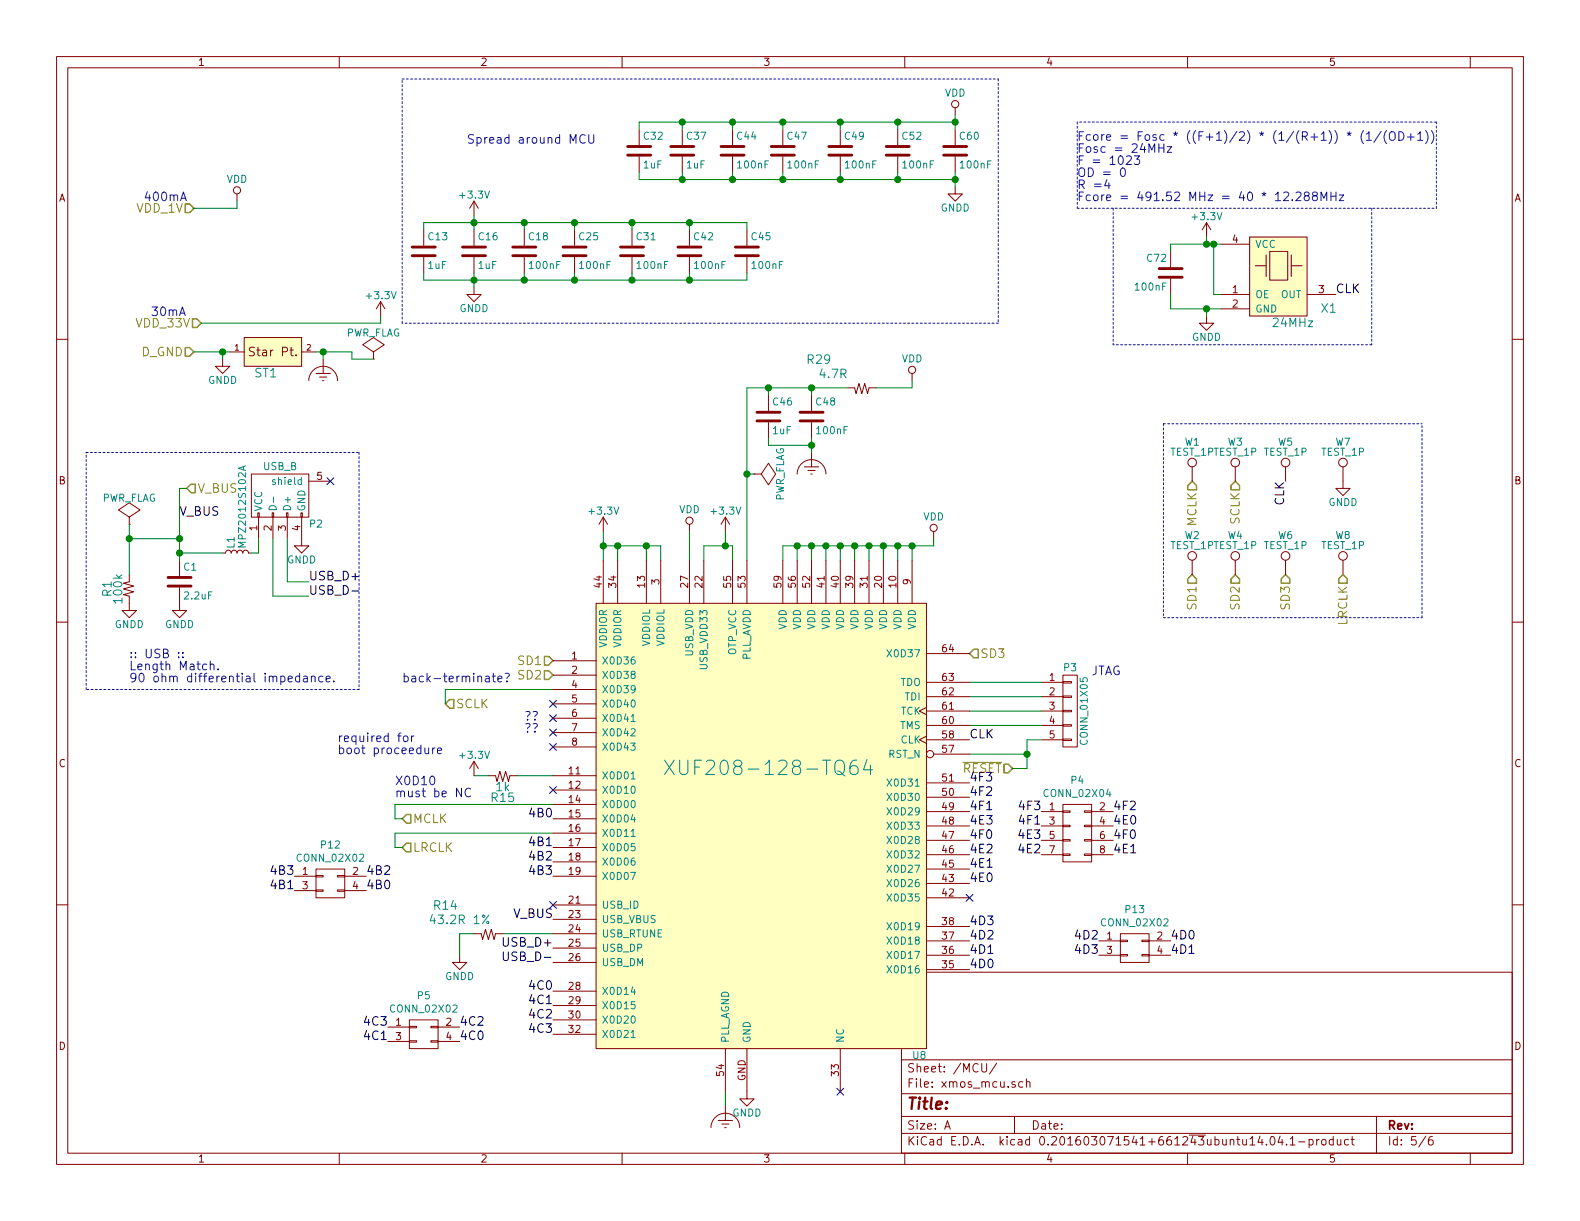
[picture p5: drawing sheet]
EESchema Schematic File Version 2
LIBS:power
LIBS:device
LIBS:transistors
LIBS:conn
LIBS:linear
LIBS:regul
LIBS:74xx
LIBS:cmos4000
LIBS:adc-dac
LIBS:memory
LIBS:xilinx
LIBS:microcontrollers
LIBS:dsp
LIBS:microchip
LIBS:analog_switches
LIBS:motorola
LIBS:texas
LIBS:intel
LIBS:audio
LIBS:interface
LIBS:digital-audio
LIBS:philips
LIBS:display
LIBS:cypress
LIBS:siliconi
LIBS:opto
LIBS:atmel
LIBS:contrib
LIBS:valves
LIBS:alex
LIBS:CS5366
LIBS:adc-cache
EELAYER 25 0
EELAYER END
$Descr A 11000 8500
encoding utf-8
Sheet 5 6
Title ""
Date ""
Rev ""
Comp ""
Comment1 ""
Comment2 ""
Comment3 ""
Comment4 ""
$EndDescr
NoConn ~ 5850 7600
$Comp
L R_American_small R15
U 1 1
P 3500 5400
F 0 "R15" H 3500 5550 60  0000 C CNN
F 1 "1k" H 3500 5475 60  0000 C CNN
F 2 "Resistors_SMD:R_0603" H 3500 5600 60  0001 C CNN
F 3 "" H 3500 5600 60  0000 C CNN
F 4 "ERJ-3GEYJ102V" H 3500 5400 60  0001 C CNN "Pt. Num"
F 5 "Value" H 3500 5400 60  0001 C CNN "manufacturer"
	1    3500 5400
	-1   0    0    1   
$EndComp
NoConn ~ 3850 5500
$Comp
L R_American_small R14
U 1 1
P 3400 6500
F 0 "R14" H 3700 6300 60  0000 C CNN
F 1 "43.2R 1%" H 3600 6400 60  0000 C CNN
F 2 "Resistors_SMD:R_0603" H 3400 6700 60  0001 C CNN
F 3 "" H 3400 6700 60  0000 C CNN
F 4 "ERJ-3EKF43R2V" H 3400 6500 60  0001 C CNN "Pt. Num"
F 5 "Value" H 3400 6500 60  0001 C CNN "manufacturer"
	1    3400 6500
	-1   0    0    1   
$EndComp
$Comp
L GNDD #PWR30
U 1 1
P 3200 6650
F 0 "#PWR30" H 3200 6400 50  0001 C CNN
F 1 "GNDD" H 3200 6500 50  0000 C CNN
F 2 "" H 3200 6650 50  0000 C CNN
F 3 "" H 3200 6650 50  0000 C CNN
	1    3200 6650
	1    0    0    -1  
$EndComp
NoConn ~ 3850 6300
$Comp
L USB_B P2
U 1 1
P 2000 3450
F 0 "P2" H 2200 3250 50  0000 C CNN
F 1 "USB_B" H 1950 3650 50  0000 C CNN
F 2 "Connect:USB_B" V 1950 3350 50  0001 C CNN
F 3 "" V 1950 3350 50  0000 C CNN
	1    2000 3450
	1    0    0    -1  
$EndComp
$Comp
L GNDD #PWR8
U 1 1
P 2100 3750
F 0 "#PWR8" H 2100 3500 50  0001 C CNN
F 1 "GNDD" H 2100 3600 50  0000 C CNN
F 2 "" H 2100 3750 50  0000 C CNN
F 3 "" H 2100 3750 50  0000 C CNN
	1    2100 3750
	1    0    0    -1  
$EndComp
Text Label 2150 4050 0    60   ~ 0
USB_D+
Text Label 2150 4150 0    60   ~ 0
USB_D-
Text Label 3850 6600 2    60   ~ 0
USB_D+
Text Label 3850 6700 2    60   ~ 0
USB_D-
$Comp
L C C1
U 1 1
P 1250 4050
F 0 "C1" H 1275 4150 50  0000 L CNN
F 1 "2.2uF" H 1275 3950 50  0000 L CNN
F 2 "Capacitors_SMD:C_0603" H 1288 3900 50  0001 C CNN
F 3 "" H 1250 4050 50  0000 C CNN
F 4 "LMK107BJ225KA-T" H 1250 4050 60  0001 C CNN "Pt. Num"
F 5 "Value" H 1250 4050 60  0001 C CNN "manufacturer"
	1    1250 4050
	1    0    0    -1  
$EndComp
$Comp
L GNDD #PWR3
U 1 1
P 1250 4200
F 0 "#PWR3" H 1250 3950 50  0001 C CNN
F 1 "GNDD" H 1250 4050 50  0000 C CNN
F 2 "" H 1250 4200 50  0000 C CNN
F 3 "" H 1250 4200 50  0000 C CNN
	1    1250 4200
	1    0    0    -1  
$EndComp
$Comp
L R_American_small R1
U 1 1
P 900 4100
F 0 "R1" H 900 4250 60  0000 C CNN
F 1 "100k" H 900 4175 60  0000 C CNN
F 2 "Resistors_SMD:R_0603" H 900 4300 60  0001 C CNN
F 3 "" H 900 4300 60  0000 C CNN
F 4 "RR0816P-104-D" H 900 4100 60  0001 C CNN "Pt. Num"
F 5 "Value" H 900 4100 60  0001 C CNN "manufacturer"
	1    900  4100
	0    -1   -1   0   
$EndComp
$Comp
L GNDD #PWR1
U 1 1
P 900 4200
F 0 "#PWR1" H 900 3950 50  0001 C CNN
F 1 "GNDD" H 900 4050 50  0000 C CNN
F 2 "" H 900 4200 50  0000 C CNN
F 3 "" H 900 4200 50  0000 C CNN
	1    900  4200
	1    0    0    -1  
$EndComp
$Comp
L VDD #PWR67
U 1 1
P 6650 800
F 0 "#PWR67" H 6650 650 50  0001 C CNN
F 1 "VDD" H 6650 950 50  0000 C CNN
F 2 "" H 6650 800 50  0000 C CNN
F 3 "" H 6650 800 50  0000 C CNN
	1    6650 800 
	1    0    0    -1  
$EndComp
$Comp
L R_American_small R29
U 1 1
P 6000 2700
F 0 "R29" H 6300 2500 60  0000 C CNN
F 1 "4.7R" H 6200 2600 60  0000 C CNN
F 2 "Resistors_SMD:R_0603" H 6000 2900 60  0001 C CNN
F 3 "" H 6000 2900 60  0000 C CNN
F 4 "RK73B1JTTDD4R7J" H 5900 2800 60  0001 C CNN "Pt. Num"
F 5 "Value" H 6000 2700 60  0001 C CNN "manufacturer"
	1    6000 2700
	-1   0    0    1   
$EndComp
$Comp
L C C46
U 1 1
P 5350 2900
F 0 "C46" H 5375 3000 50  0000 L CNN
F 1 "1uF" H 5375 2800 50  0000 L CNN
F 2 "Capacitors_SMD:C_0603" H 5388 2750 50  0001 C CNN
F 3 "" H 5350 2900 50  0000 C CNN
F 4 "CC0603KRX7R7BB105" H 5350 2900 60  0001 C CNN "Pt. Num"
F 5 "Value" H 5350 2900 60  0001 C CNN "manufacturer"
	1    5350 2900
	1    0    0    -1  
$EndComp
$Comp
L C C48
U 1 1
P 5650 2900
F 0 "C48" H 5675 3000 50  0000 L CNN
F 1 "100nF" H 5675 2800 50  0000 L CNN
F 2 "Capacitors_SMD:C_0603" H 5688 2750 50  0001 C CNN
F 3 "" H 5650 2900 50  0000 C CNN
F 4 "C0603C104K3RACTU" H 5650 2900 60  0001 C CNN "Pt. Num"
F 5 "Value" H 5650 2900 60  0001 C CNN "manufacturer"
	1    5650 2900
	1    0    0    -1  
$EndComp
$Comp
L Earth_Clean #PWR56
U 1 1
P 5650 3150
F 0 "#PWR56" H 5900 3150 50  0001 C CNN
F 1 "Earth_Clean" H 5950 3000 50  0001 C CNN
F 2 "" H 5650 3100 50  0000 C CNN
F 3 "" H 5650 3100 50  0000 C CNN
	1    5650 3150
	1    0    0    -1  
$EndComp
Text Notes 900  4750 0    60   ~ 0
:: USB ::\nLength Match. \n90 ohm differential impedance.
$Comp
L Earth_Clean #PWR54
U 1 1
P 5050 7700
F 0 "#PWR54" H 5300 7700 50  0001 C CNN
F 1 "Earth_Clean" H 5350 7550 50  0001 C CNN
F 2 "" H 5050 7650 50  0000 C CNN
F 3 "" H 5050 7650 50  0000 C CNN
	1    5050 7700
	1    0    0    -1  
$EndComp
$Comp
L GNDD #PWR82
U 1 1
P 9350 3350
F 0 "#PWR82" H 9350 3100 50  0001 C CNN
F 1 "GNDD" H 9350 3200 50  0000 C CNN
F 2 "" H 9350 3350 50  0000 C CNN
F 3 "" H 9350 3350 50  0000 C CNN
	1    9350 3350
	1    0    0    -1  
$EndComp
Text HLabel 1350 1450 0    60   Input ~ 0
VDD_1V
Text HLabel 1400 2250 0    60   Input ~ 0
VDD_33V
Text HLabel 1350 2450 0    60   Input ~ 0
D_GND
$Comp
L GNDD #PWR6
U 1 1
P 1550 2500
F 0 "#PWR6" H 1550 2250 50  0001 C CNN
F 1 "GNDD" H 1550 2350 50  0000 C CNN
F 2 "" H 1550 2500 50  0000 C CNN
F 3 "" H 1550 2500 50  0000 C CNN
	1    1550 2500
	1    0    0    -1  
$EndComp
$Comp
L VDD #PWR7
U 1 1
P 1650 1400
F 0 "#PWR7" H 1650 1250 50  0001 C CNN
F 1 "VDD" H 1650 1550 50  0000 C CNN
F 2 "" H 1650 1400 50  0000 C CNN
F 3 "" H 1650 1400 50  0000 C CNN
	1    1650 1400
	1    0    0    -1  
$EndComp
$Comp
L VDD #PWR59
U 1 1
P 6350 2650
F 0 "#PWR59" H 6350 2500 50  0001 C CNN
F 1 "VDD" H 6350 2800 50  0000 C CNN
F 2 "" H 6350 2650 50  0000 C CNN
F 3 "" H 6350 2650 50  0000 C CNN
	1    6350 2650
	1    0    0    -1  
$EndComp
Text HLabel 1300 3400 2    60   Input ~ 0
V_BUS
Text Notes 1000 1400 0    60   ~ 0
400mA
Text Notes 1050 2200 0    60   ~ 0
30mA
$Comp
L +3.3V #PWR23
U 1 1
P 2650 2200
F 0 "#PWR23" H 2650 2050 50  0001 C CNN
F 1 "+3.3V" H 2650 2340 50  0000 C CNN
F 2 "" H 2650 2200 50  0000 C CNN
F 3 "" H 2650 2200 50  0000 C CNN
	1    2650 2200
	1    0    0    -1  
$EndComp
$Comp
L Earth_Clean #PWR12
U 1 1
P 2250 2500
F 0 "#PWR12" H 2500 2500 50  0001 C CNN
F 1 "Earth_Clean" H 2550 2350 50  0001 C CNN
F 2 "" H 2250 2450 50  0000 C CNN
F 3 "" H 2250 2450 50  0000 C CNN
	1    2250 2500
	1    0    0    -1  
$EndComp
$Comp
L L_Small L1
U 1 1
P 1650 3850
F 0 "L1" H 1680 3890 50  0000 L CNN
F 1 "MPZ2012S102A" H 1680 3810 50  0000 L CNN
F 2 "Resistors_SMD:R_0805" H 1650 3850 50  0001 C CNN
F 3 "http://www.mouser.com/ds/2/400/e9413_mpz-255445.pdf" H 1650 3850 50  0001 C CNN
F 4 "MPZ2012S102A" H 1650 3850 60  0001 C CNN "Pt. Num"
F 5 "Value" H 1650 3850 60  0001 C CNN "manufacturer"
	1    1650 3850
	0    -1   -1   0   
$EndComp
$Comp
L SPXO X1
U 1 1
P 8900 1850
F 0 "X1" H 9250 1550 60  0000 C CNN
F 1 "24MHz" H 9000 1450 60  0000 C CNN
F 2 "alex:SG5032_crystal_oscillator" H 8890 1850 60  0001 C CNN
F 3 "http://www.mouser.com/ds/2/137/034_SG5032_7050CxN_E146-520820.pdf" H 8890 1850 60  0001 C CNN
F 4 "SG5032CAN 24.000000M-TJGA3" H 8900 1850 60  0001 C CNN "Pt. Num"
F 5 "Value" H 8900 1850 60  0001 C CNN "manufacturer"
	1    8900 1850
	1    0    0    -1  
$EndComp
$Comp
L +3.3V #PWR76
U 1 1
P 8400 1650
F 0 "#PWR76" H 8400 1500 50  0001 C CNN
F 1 "+3.3V" H 8400 1790 50  0000 C CNN
F 2 "" H 8400 1650 50  0000 C CNN
F 3 "" H 8400 1650 50  0000 C CNN
	1    8400 1650
	-1   0    0    -1  
$EndComp
$Comp
L C C72
U 1 1
P 8150 1900
F 0 "C72" H 8175 2000 50  0000 L CNN
F 1 "100nF" H 8175 1800 50  0000 L CNN
F 2 "Capacitors_SMD:C_0603" H 8188 1750 50  0001 C CNN
F 3 "" H 8150 1900 50  0000 C CNN
F 4 "C0603C104K3RACTU" H 8150 1900 60  0001 C CNN "Pt. Num"
F 5 "Value" H 8150 1900 60  0001 C CNN "manufacturer"
	1    8150 1900
	-1   0    0    -1  
$EndComp
$Comp
L GNDD #PWR77
U 1 1
P 8400 2200
F 0 "#PWR77" H 8400 1950 50  0001 C CNN
F 1 "GNDD" H 8400 2050 50  0000 C CNN
F 2 "" H 8400 2200 50  0000 C CNN
F 3 "" H 8400 2200 50  0000 C CNN
	1    8400 2200
	-1   0    0    -1  
$EndComp
Text HLabel 7050 5350 0    60   Input ~ 0
~RESET
Text Notes 7500 1400 0    60   ~ 0
Fcore = Fosc * ((F+1)/2) * (1/(R+1)) * (1/(OD+1))\nFosc = 24MHz \nF = 1023\nOD = 0\nR =4 \nFcore = 491.52 MHz = 40 * 12.288MHz\n
$Comp
L CONN_01X05 P3
U 1 1
P 7450 4950
F 0 "P3" H 7450 5250 50  0000 C CNN
F 1 "CONN_01X05" V 7550 4950 50  0000 C CNN
F 2 "Pin_Headers:Pin_Header_Straight_1x05" H 7450 4950 50  0001 C CNN
F 3 "" H 7450 4950 50  0000 C CNN
	1    7450 4950
	1    0    0    -1  
$EndComp
Text Label 9300 2050 0    60   ~ 0
CLK
Text Label 6750 5150 0    60   ~ 0
CLK
Text Label 3850 6400 2    60   ~ 0
V_BUS
Text Label 1250 3600 0    60   ~ 0
V_BUS
Text HLabel 3850 4600 0    60   Input ~ 0
SD1
Text HLabel 3850 4700 0    60   Input ~ 0
SD2
Text HLabel 6750 4550 2    60   Input ~ 0
SD3
Text HLabel 3100 4900 2    60   Input ~ 0
SCLK
Text HLabel 2800 5900 2    60   Input ~ 0
LRCLK
Text HLabel 2800 5700 2    60   Input ~ 0
MCLK
Text Notes 2800 4750 0    60   ~ 0
back-terminate?
Text Label 8950 3350 3    60   ~ 0
CLK
$Comp
L star_pt ST1
U 1 1
P 1850 2450
F 0 "ST1" H 1850 2300 60  0000 C CNN
F 1 "star_pt" H 1950 2200 60  0001 C CNN
F 2 "alex:star_connect_2" H 1850 2450 60  0001 C CNN
F 3 "" H 1850 2450 60  0000 C CNN
	1    1850 2450
	1    0    0    -1  
$EndComp
$Comp
L GNDD #PWR55
U 1 1
P 5200 7600
F 0 "#PWR55" H 5200 7350 50  0001 C CNN
F 1 "GNDD" H 5200 7450 50  0000 C CNN
F 2 "" H 5200 7600 50  0000 C CNN
F 3 "" H 5200 7600 50  0000 C CNN
	1    5200 7600
	1    0    0    -1  
$EndComp
Text HLabel 8300 4000 3    60   Input ~ 0
SD1
Text HLabel 8600 4000 3    60   Input ~ 0
SD2
Text HLabel 8950 4000 3    60   Input ~ 0
SD3
Text HLabel 8300 3350 3    60   Input ~ 0
MCLK
Text HLabel 8600 3350 3    60   Input ~ 0
SCLK
$Comp
L TEST_1P W3
U 1 1
P 8600 3350
F 0 "W3" H 8600 3620 50  0000 C CNN
F 1 "TEST_1P" H 8600 3550 50  0000 C CNN
F 2 "alex:test_point_harwin_S2761-46R" H 8800 3350 50  0001 C CNN
F 3 "http://www.mouser.com/ds/2/181/60page187-706839.pdf" H 8800 3350 50  0001 C CNN
F 4 "S2761-46R" H 8600 3350 60  0001 C CNN "Pt. Num"
F 5 "Value" H 8600 3350 60  0001 C CNN "manufacturer"
	1    8600 3350
	1    0    0    -1  
$EndComp
$Comp
L PWR_FLAG #FLG1
U 1 1
P 900 3650
F 0 "#FLG1" H 900 3745 50  0001 C CNN
F 1 "PWR_FLAG" H 900 3830 50  0000 C CNN
F 2 "" H 900 3650 50  0000 C CNN
F 3 "" H 900 3650 50  0000 C CNN
	1    900  3650
	1    0    0    -1  
$EndComp
$Comp
L PWR_FLAG #FLG6
U 1 1
P 5250 3300
F 0 "#FLG6" H 5250 3395 50  0001 C CNN
F 1 "PWR_FLAG" H 5250 3480 50  0000 C CNN
F 2 "" H 5250 3300 50  0000 C CNN
F 3 "" H 5250 3300 50  0000 C CNN
	1    5250 3300
	0    1    1    0   
$EndComp
$Comp
L PWR_FLAG #FLG3
U 1 1
P 2600 2500
F 0 "#FLG3" H 2600 2595 50  0001 C CNN
F 1 "PWR_FLAG" H 2600 2680 50  0000 C CNN
F 2 "" H 2600 2500 50  0000 C CNN
F 3 "" H 2600 2500 50  0000 C CNN
	1    2600 2500
	1    0    0    -1  
$EndComp
$Comp
L TEST_1P W1
U 1 1
P 8300 3350
F 0 "W1" H 8300 3620 50  0000 C CNN
F 1 "TEST_1P" H 8300 3550 50  0000 C CNN
F 2 "alex:test_point_harwin_S2761-46R" H 8500 3350 50  0001 C CNN
F 3 "http://www.mouser.com/ds/2/181/60page187-706839.pdf" H 8500 3350 50  0001 C CNN
F 4 "S2761-46R" H 8300 3350 60  0001 C CNN "Pt. Num"
F 5 "Value" H 8300 3350 60  0001 C CNN "manufacturer"
	1    8300 3350
	1    0    0    -1  
$EndComp
$Comp
L TEST_1P W5
U 1 1
P 8950 3350
F 0 "W5" H 8950 3620 50  0000 C CNN
F 1 "TEST_1P" H 8950 3550 50  0000 C CNN
F 2 "alex:test_point_harwin_S2761-46R" H 9150 3350 50  0001 C CNN
F 3 "http://www.mouser.com/ds/2/181/60page187-706839.pdf" H 9150 3350 50  0001 C CNN
F 4 "S2761-46R" H 8950 3350 60  0001 C CNN "Pt. Num"
F 5 "Value" H 8950 3350 60  0001 C CNN "manufacturer"
	1    8950 3350
	1    0    0    -1  
$EndComp
$Comp
L TEST_1P W7
U 1 1
P 9350 3350
F 0 "W7" H 9350 3620 50  0000 C CNN
F 1 "TEST_1P" H 9350 3550 50  0000 C CNN
F 2 "alex:test_point_harwin_S2761-46R" H 9550 3350 50  0001 C CNN
F 3 "http://www.mouser.com/ds/2/181/60page187-706839.pdf" H 9550 3350 50  0001 C CNN
F 4 "S2761-46R" H 9350 3350 60  0001 C CNN "Pt. Num"
F 5 "Value" H 9350 3350 60  0001 C CNN "manufacturer"
	1    9350 3350
	1    0    0    -1  
$EndComp
$Comp
L TEST_1P W6
U 1 1
P 8950 4000
F 0 "W6" H 8950 4270 50  0000 C CNN
F 1 "TEST_1P" H 8950 4200 50  0000 C CNN
F 2 "alex:test_point_harwin_S2761-46R" H 9150 4000 50  0001 C CNN
F 3 "http://www.mouser.com/ds/2/181/60page187-706839.pdf" H 9150 4000 50  0001 C CNN
F 4 "S2761-46R" H 8950 4000 60  0001 C CNN "Pt. Num"
F 5 "Value" H 8950 4000 60  0001 C CNN "manufacturer"
	1    8950 4000
	1    0    0    -1  
$EndComp
$Comp
L TEST_1P W4
U 1 1
P 8600 4000
F 0 "W4" H 8600 4270 50  0000 C CNN
F 1 "TEST_1P" H 8600 4200 50  0000 C CNN
F 2 "alex:test_point_harwin_S2761-46R" H 8800 4000 50  0001 C CNN
F 3 "http://www.mouser.com/ds/2/181/60page187-706839.pdf" H 8800 4000 50  0001 C CNN
F 4 "S2761-46R" H 8600 4000 60  0001 C CNN "Pt. Num"
F 5 "Value" H 8600 4000 60  0001 C CNN "manufacturer"
	1    8600 4000
	1    0    0    -1  
$EndComp
$Comp
L TEST_1P W2
U 1 1
P 8300 4000
F 0 "W2" H 8300 4270 50  0000 C CNN
F 1 "TEST_1P" H 8300 4200 50  0000 C CNN
F 2 "alex:test_point_harwin_S2761-46R" H 8500 4000 50  0001 C CNN
F 3 "http://www.mouser.com/ds/2/181/60page187-706839.pdf" H 8500 4000 50  0001 C CNN
F 4 "S2761-46R" H 8300 4000 60  0001 C CNN "Pt. Num"
F 5 "Value" H 8300 4000 60  0001 C CNN "manufacturer"
	1    8300 4000
	1    0    0    -1  
$EndComp
$Comp
L TEST_1P W8
U 1 1
P 9350 4000
F 0 "W8" H 9350 4270 50  0000 C CNN
F 1 "TEST_1P" H 9350 4200 50  0000 C CNN
F 2 "alex:test_point_harwin_S2761-46R" H 9550 4000 50  0001 C CNN
F 3 "http://www.mouser.com/ds/2/181/60page187-706839.pdf" H 9550 4000 50  0001 C CNN
F 4 "S2761-46R" H 9350 4000 60  0001 C CNN "Pt. Num"
F 5 "Value" H 9350 4000 60  0001 C CNN "manufacturer"
	1    9350 4000
	1    0    0    -1  
$EndComp
Wire Wire Line
	3850 5400 3600 5400
Wire Wire Line
	3400 5400 3300 5400
Wire Wire Line
	3500 6500 3850 6500
Wire Wire Line
	3300 6500 3200 6500
Wire Wire Line
	3200 6500 3200 6650
Wire Wire Line
	1250 3850 1550 3850
Wire Wire Line
	1800 3850 1800 3750
Wire Wire Line
	2000 3750 2000 4050
Wire Wire Line
	2000 4050 2150 4050
Wire Wire Line
	2150 4150 1900 4150
Wire Wire Line
	1900 4150 1900 3750
Connection ~ 1250 3850
Wire Wire Line
	1250 3750 900  3750
Wire Wire Line
	900  3650 900  4000
Connection ~ 1250 3750
Wire Wire Line
	5350 3050 5350 3100
Wire Wire Line
	5350 3100 5650 3100
Wire Wire Line
	5650 3050 5650 3150
Connection ~ 5650 3100
Wire Wire Line
	5650 2750 5650 2700
Wire Wire Line
	5200 2700 5900 2700
Wire Wire Line
	5200 2700 5200 3900
Wire Wire Line
	5350 2750 5350 2700
Connection ~ 5350 2700
Connection ~ 5650 2700
Wire Wire Line
	5050 7600 5050 7700
Wire Wire Line
	1550 2450 1550 2500
Wire Wire Line
	6100 2700 6350 2700
Wire Wire Line
	6350 2700 6350 2650
Wire Wire Line
	2650 2250 2650 2200
Connection ~ 1550 2450
Wire Wire Line
	1750 3850 1800 3850
Wire Wire Line
	8500 1700 8150 1700
Wire Wire Line
	8400 1700 8400 1650
Wire Wire Line
	8150 1700 8150 1750
Connection ~ 8400 1700
Wire Wire Line
	8500 2150 8150 2150
Wire Wire Line
	8150 2150 8150 2050
Wire Wire Line
	8500 2050 8450 2050
Wire Wire Line
	8450 2050 8450 1700
Connection ~ 8450 1700
Wire Wire Line
	8400 2200 8400 2150
Connection ~ 8400 2150
Wire Wire Line
	6750 5250 7150 5250
Wire Wire Line
	7150 5150 7150 5350
Wire Wire Line
	7150 5350 7050 5350
Wire Wire Line
	1650 1450 1650 1400
Wire Notes Line
	7500 850  7500 1450
Wire Notes Line
	7500 1450 10000 1450
Wire Notes Line
	10000 1450 10000 850 
Wire Notes Line
	10000 850  7500 850 
Wire Wire Line
	6750 4750 7250 4750
Wire Wire Line
	6750 4850 7250 4850
Wire Wire Line
	6750 4950 7250 4950
Wire Wire Line
	6750 5050 7250 5050
Wire Wire Line
	7250 5150 7150 5150
Connection ~ 7150 5250
Wire Notes Line
	7750 1450 7750 2400
Wire Notes Line
	9550 1450 9550 2400
Wire Wire Line
	1250 3900 1250 3400
Wire Wire Line
	1250 3400 1300 3400
Wire Notes Line
	9550 2400 7750 2400
Wire Notes Line
	2500 3150 2500 4800
Wire Notes Line
	2500 4800 600  4800
Wire Notes Line
	600  4800 600  3150
Wire Notes Line
	600  3150 2500 3150
Wire Wire Line
	2750 5600 3850 5600
Wire Wire Line
	1350 2450 1600 2450
Wire Wire Line
	2250 2450 2250 2500
Wire Notes Line
	8100 2950 9900 2950
Wire Notes Line
	8100 2950 8100 4300
Wire Notes Line
	8100 4300 9900 4300
Connection ~ 2250 2450
Connection ~ 900  3750
Wire Wire Line
	2450 2500 2450 2450
Wire Wire Line
	2450 2450 2200 2450
Wire Wire Line
	2600 2500 2450 2500
Wire Wire Line
	1400 2250 2650 2250
Wire Wire Line
	5250 3300 5200 3300
Connection ~ 5200 3300
Wire Wire Line
	1350 1450 1650 1450
Wire Notes Line
	9900 4300 9900 2950
Wire Wire Line
	3100 4900 3100 4800
Wire Wire Line
	3100 4800 3850 4800
Wire Wire Line
	2750 5800 3850 5800
Text HLabel 9350 4000 3    60   Input ~ 0
LRCLK
$Comp
L VDD #PWR66
U 1 1
P 6500 3750
F 0 "#PWR66" H 6500 3600 50  0001 C CNN
F 1 "VDD" H 6500 3900 50  0000 C CNN
F 2 "" H 6500 3750 50  0000 C CNN
F 3 "" H 6500 3750 50  0000 C CNN
	1    6500 3750
	1    0    0    -1  
$EndComp
Wire Wire Line
	6500 3750 6500 3800
Wire Wire Line
	6500 3800 5450 3800
Wire Wire Line
	5450 3800 5450 3900
Wire Wire Line
	5550 3900 5550 3800
Connection ~ 5550 3800
Wire Wire Line
	5650 3800 5650 3900
Connection ~ 5650 3800
Wire Wire Line
	5750 3800 5750 3900
Connection ~ 5750 3800
Wire Wire Line
	5850 3800 5850 3900
Connection ~ 5850 3800
Wire Wire Line
	5950 3800 5950 3900
Connection ~ 5950 3800
Wire Wire Line
	6050 3800 6050 3900
Connection ~ 6050 3800
Wire Wire Line
	6150 3800 6150 3900
Connection ~ 6150 3800
Wire Wire Line
	6250 3800 6250 3900
Connection ~ 6250 3800
Wire Wire Line
	6350 3800 6350 3900
Connection ~ 6350 3800
$Comp
L +3.3V #PWR53
U 1 1
P 5050 3700
F 0 "#PWR53" H 5050 3550 50  0001 C CNN
F 1 "+3.3V" H 5050 3840 50  0000 C CNN
F 2 "" H 5050 3700 50  0000 C CNN
F 3 "" H 5050 3700 50  0000 C CNN
	1    5050 3700
	1    0    0    -1  
$EndComp
$Comp
L VDD #PWR50
U 1 1
P 4800 3700
F 0 "#PWR50" H 4800 3550 50  0001 C CNN
F 1 "VDD" H 4800 3850 50  0000 C CNN
F 2 "" H 4800 3700 50  0000 C CNN
F 3 "" H 4800 3700 50  0000 C CNN
	1    4800 3700
	1    0    0    -1  
$EndComp
Wire Wire Line
	4800 3700 4800 3900
Wire Wire Line
	5100 3900 5100 3800
Wire Wire Line
	5100 3800 4900 3800
Wire Wire Line
	4900 3800 4900 3900
Wire Wire Line
	5050 3700 5050 3800
Connection ~ 5050 3800
$Comp
L +3.3V #PWR45
U 1 1
P 4200 3700
F 0 "#PWR45" H 4200 3550 50  0001 C CNN
F 1 "+3.3V" H 4200 3840 50  0000 C CNN
F 2 "" H 4200 3700 50  0000 C CNN
F 3 "" H 4200 3700 50  0000 C CNN
	1    4200 3700
	1    0    0    -1  
$EndComp
Wire Wire Line
	4200 3700 4200 3900
Wire Wire Line
	4200 3800 4600 3800
Wire Wire Line
	4300 3800 4300 3900
Connection ~ 4200 3800
Wire Wire Line
	4600 3800 4600 3900
Connection ~ 4300 3800
Wire Wire Line
	4500 3900 4500 3800
Connection ~ 4500 3800
$Comp
L C C60
U 1 1
P 6650 1050
F 0 "C60" H 6675 1150 50  0000 L CNN
F 1 "100nF" H 6675 950 50  0000 L CNN
F 2 "Capacitors_SMD:C_0603" H 6688 900 50  0001 C CNN
F 3 "" H 6650 1050 50  0000 C CNN
F 4 "C0603C104K3RACTU" H 6650 1050 60  0001 C CNN "Pt. Num"
F 5 "Value" H 6650 1050 60  0001 C CNN "manufacturer"
	1    6650 1050
	1    0    0    -1  
$EndComp
$Comp
L C C52
U 1 1
P 6250 1050
F 0 "C52" H 6275 1150 50  0000 L CNN
F 1 "100nF" H 6275 950 50  0000 L CNN
F 2 "Capacitors_SMD:C_0603" H 6288 900 50  0001 C CNN
F 3 "" H 6250 1050 50  0000 C CNN
F 4 "C0603C104K3RACTU" H 6250 1050 60  0001 C CNN "Pt. Num"
F 5 "Value" H 6250 1050 60  0001 C CNN "manufacturer"
	1    6250 1050
	1    0    0    -1  
$EndComp
$Comp
L C C49
U 1 1
P 5850 1050
F 0 "C49" H 5875 1150 50  0000 L CNN
F 1 "100nF" H 5875 950 50  0000 L CNN
F 2 "Capacitors_SMD:C_0603" H 5888 900 50  0001 C CNN
F 3 "" H 5850 1050 50  0000 C CNN
F 4 "C0603C104K3RACTU" H 5850 1050 60  0001 C CNN "Pt. Num"
F 5 "Value" H 5850 1050 60  0001 C CNN "manufacturer"
	1    5850 1050
	1    0    0    -1  
$EndComp
$Comp
L C C47
U 1 1
P 5450 1050
F 0 "C47" H 5475 1150 50  0000 L CNN
F 1 "100nF" H 5475 950 50  0000 L CNN
F 2 "Capacitors_SMD:C_0603" H 5488 900 50  0001 C CNN
F 3 "" H 5450 1050 50  0000 C CNN
F 4 "C0603C104K3RACTU" H 5450 1050 60  0001 C CNN "Pt. Num"
F 5 "Value" H 5450 1050 60  0001 C CNN "manufacturer"
	1    5450 1050
	1    0    0    -1  
$EndComp
$Comp
L C C44
U 1 1
P 5100 1050
F 0 "C44" H 5125 1150 50  0000 L CNN
F 1 "100nF" H 5125 950 50  0000 L CNN
F 2 "Capacitors_SMD:C_0603" H 5138 900 50  0001 C CNN
F 3 "" H 5100 1050 50  0000 C CNN
F 4 "C0603C104K3RACTU" H 5100 1050 60  0001 C CNN "Pt. Num"
F 5 "Value" H 5100 1050 60  0001 C CNN "manufacturer"
	1    5100 1050
	1    0    0    -1  
$EndComp
$Comp
L C C37
U 1 1
P 4750 1050
F 0 "C37" H 4775 1150 50  0000 L CNN
F 1 "1uF" H 4775 950 50  0000 L CNN
F 2 "Capacitors_SMD:C_0603" H 4788 900 50  0001 C CNN
F 3 "" H 4750 1050 50  0000 C CNN
F 4 "CC0603KRX7R7BB105" H 4750 1050 60  0001 C CNN "Pt. Num"
F 5 "Value" H 4750 1050 60  0001 C CNN "manufacturer"
	1    4750 1050
	1    0    0    -1  
$EndComp
$Comp
L +3.3V #PWR31
U 1 1
P 3300 1500
F 0 "#PWR31" H 3300 1350 50  0001 C CNN
F 1 "+3.3V" H 3300 1640 50  0000 C CNN
F 2 "" H 3300 1500 50  0000 C CNN
F 3 "" H 3300 1500 50  0000 C CNN
	1    3300 1500
	1    0    0    -1  
$EndComp
$Comp
L C C45
U 1 1
P 5200 1750
F 0 "C45" H 5225 1850 50  0000 L CNN
F 1 "100nF" H 5225 1650 50  0000 L CNN
F 2 "Capacitors_SMD:C_0603" H 5238 1600 50  0001 C CNN
F 3 "" H 5200 1750 50  0000 C CNN
F 4 "C0603C104K3RACTU" H 5200 1750 60  0001 C CNN "Pt. Num"
F 5 "Value" H 5200 1750 60  0001 C CNN "manufacturer"
	1    5200 1750
	1    0    0    -1  
$EndComp
$Comp
L C C42
U 1 1
P 4800 1750
F 0 "C42" H 4825 1850 50  0000 L CNN
F 1 "100nF" H 4825 1650 50  0000 L CNN
F 2 "Capacitors_SMD:C_0603" H 4838 1600 50  0001 C CNN
F 3 "" H 4800 1750 50  0000 C CNN
F 4 "C0603C104K3RACTU" H 4800 1750 60  0001 C CNN "Pt. Num"
F 5 "Value" H 4800 1750 60  0001 C CNN "manufacturer"
	1    4800 1750
	1    0    0    -1  
$EndComp
$Comp
L C C31
U 1 1
P 4400 1750
F 0 "C31" H 4425 1850 50  0000 L CNN
F 1 "100nF" H 4425 1650 50  0000 L CNN
F 2 "Capacitors_SMD:C_0603" H 4438 1600 50  0001 C CNN
F 3 "" H 4400 1750 50  0000 C CNN
F 4 "C0603C104K3RACTU" H 4400 1750 60  0001 C CNN "Pt. Num"
F 5 "Value" H 4400 1750 60  0001 C CNN "manufacturer"
	1    4400 1750
	1    0    0    -1  
$EndComp
$Comp
L C C25
U 1 1
P 4000 1750
F 0 "C25" H 4025 1850 50  0000 L CNN
F 1 "100nF" H 4025 1650 50  0000 L CNN
F 2 "Capacitors_SMD:C_0603" H 4038 1600 50  0001 C CNN
F 3 "" H 4000 1750 50  0000 C CNN
F 4 "C0603C104K3RACTU" H 4000 1750 60  0001 C CNN "Pt. Num"
F 5 "Value" H 4000 1750 60  0001 C CNN "manufacturer"
	1    4000 1750
	1    0    0    -1  
$EndComp
$Comp
L C C18
U 1 1
P 3650 1750
F 0 "C18" H 3675 1850 50  0000 L CNN
F 1 "100nF" H 3675 1650 50  0000 L CNN
F 2 "Capacitors_SMD:C_0603" H 3688 1600 50  0001 C CNN
F 3 "" H 3650 1750 50  0000 C CNN
F 4 "C0603C104K3RACTU" H 3650 1750 60  0001 C CNN "Pt. Num"
F 5 "Value" H 3650 1750 60  0001 C CNN "manufacturer"
	1    3650 1750
	1    0    0    -1  
$EndComp
$Comp
L C C16
U 1 1
P 3300 1750
F 0 "C16" H 3325 1850 50  0000 L CNN
F 1 "1uF" H 3325 1650 50  0000 L CNN
F 2 "Capacitors_SMD:C_0603" H 3338 1600 50  0001 C CNN
F 3 "" H 3300 1750 50  0000 C CNN
F 4 "CC0603KRX7R7BB105" H 3300 1750 60  0001 C CNN "Pt. Num"
F 5 "Value" H 3300 1750 60  0001 C CNN "manufacturer"
	1    3300 1750
	1    0    0    -1  
$EndComp
$Comp
L GNDD #PWR32
U 1 1
P 3300 2000
F 0 "#PWR32" H 3300 1750 50  0001 C CNN
F 1 "GNDD" H 3300 1850 50  0000 C CNN
F 2 "" H 3300 2000 50  0000 C CNN
F 3 "" H 3300 2000 50  0000 C CNN
	1    3300 2000
	1    0    0    -1  
$EndComp
$Comp
L GNDD #PWR68
U 1 1
P 6650 1300
F 0 "#PWR68" H 6650 1050 50  0001 C CNN
F 1 "GNDD" H 6650 1150 50  0000 C CNN
F 2 "" H 6650 1300 50  0000 C CNN
F 3 "" H 6650 1300 50  0000 C CNN
	1    6650 1300
	1    0    0    -1  
$EndComp
$Comp
L C C32
U 1 1
P 4450 1050
F 0 "C32" H 4475 1150 50  0000 L CNN
F 1 "1uF" H 4475 950 50  0000 L CNN
F 2 "Capacitors_SMD:C_0603" H 4488 900 50  0001 C CNN
F 3 "" H 4450 1050 50  0000 C CNN
F 4 "CC0603KRX7R7BB105" H 4450 1050 60  0001 C CNN "Pt. Num"
F 5 "Value" H 4450 1050 60  0001 C CNN "manufacturer"
	1    4450 1050
	1    0    0    -1  
$EndComp
$Comp
L C C13
U 1 1
P 2950 1750
F 0 "C13" H 2975 1850 50  0000 L CNN
F 1 "1uF" H 2975 1650 50  0000 L CNN
F 2 "Capacitors_SMD:C_0603" H 2988 1600 50  0001 C CNN
F 3 "" H 2950 1750 50  0000 C CNN
F 4 "CC0603KRX7R7BB105" H 2950 1750 60  0001 C CNN "Pt. Num"
F 5 "Value" H 2950 1750 60  0001 C CNN "manufacturer"
	1    2950 1750
	1    0    0    -1  
$EndComp
Wire Wire Line
	3300 1500 3300 1600
Wire Wire Line
	2950 1550 5200 1550
Wire Wire Line
	2950 1550 2950 1600
Connection ~ 3300 1550
Wire Wire Line
	2950 1900 2950 1950
Wire Wire Line
	2950 1950 5200 1950
Wire Wire Line
	5200 1950 5200 1900
Wire Wire Line
	3300 1900 3300 2000
Connection ~ 3300 1950
Wire Wire Line
	3650 1900 3650 1950
Connection ~ 3650 1950
Wire Wire Line
	4000 1900 4000 1950
Connection ~ 4000 1950
Wire Wire Line
	4400 1900 4400 1950
Connection ~ 4400 1950
Wire Wire Line
	4800 1900 4800 1950
Connection ~ 4800 1950
Wire Wire Line
	5200 1550 5200 1600
Wire Wire Line
	4800 1600 4800 1550
Connection ~ 4800 1550
Wire Wire Line
	4400 1600 4400 1550
Connection ~ 4400 1550
Wire Wire Line
	4000 1600 4000 1550
Connection ~ 4000 1550
Wire Wire Line
	3650 1600 3650 1550
Connection ~ 3650 1550
Wire Wire Line
	6650 800  6650 900 
Wire Wire Line
	6650 1200 6650 1300
Wire Wire Line
	6650 1250 4450 1250
Wire Wire Line
	4450 1250 4450 1200
Connection ~ 6650 1250
Wire Wire Line
	4750 1200 4750 1250
Connection ~ 4750 1250
Wire Wire Line
	5100 1200 5100 1250
Connection ~ 5100 1250
Wire Wire Line
	5450 1200 5450 1250
Connection ~ 5450 1250
Wire Wire Line
	5850 1200 5850 1250
Connection ~ 5850 1250
Wire Wire Line
	6250 1200 6250 1250
Connection ~ 6250 1250
Wire Wire Line
	6650 850  4450 850 
Wire Wire Line
	4450 850  4450 900 
Connection ~ 6650 850 
Wire Wire Line
	4750 900  4750 850 
Connection ~ 4750 850 
Wire Wire Line
	5100 900  5100 850 
Connection ~ 5100 850 
Wire Wire Line
	5450 900  5450 850 
Connection ~ 5450 850 
Wire Wire Line
	5850 900  5850 850 
Connection ~ 5850 850 
Wire Wire Line
	6250 900  6250 850 
Connection ~ 6250 850 
Text Notes 3250 1000 0    60   ~ 0
Spread around MCU
Wire Notes Line
	6950 550  6950 2250
Wire Notes Line
	6950 2250 2800 2250
Wire Notes Line
	2800 2250 2800 550 
Wire Notes Line
	2800 550  6950 550 
Text Notes 7600 4700 0    60   ~ 0
JTAG
Text Notes 2350 5250 0    60   ~ 0
required for\nboot proceedure
$Comp
L +3.3V #PWR33
U 1 1
P 3300 5400
F 0 "#PWR33" H 3300 5250 50  0001 C CNN
F 1 "+3.3V" H 3300 5540 50  0000 C CNN
F 2 "" H 3300 5400 50  0000 C CNN
F 3 "" H 3300 5400 50  0000 C CNN
	1    3300 5400
	1    0    0    -1  
$EndComp
$Comp
L CONN_02X04 P4
U 1 1
P 7500 5800
F 0 "P4" H 7500 6166 50  0000 C CNN
F 1 "CONN_02X04" H 7500 6074 50  0000 C CNN
F 2 "Pin_Headers:Pin_Header_Straight_2x04" H 7500 4600 50  0001 C CNN
F 3 "" H 7500 4600 50  0000 C CNN
	1    7500 5800
	1    0    0    -1  
$EndComp
$Comp
L CONN_02X02 P5
U 1 1
P 2950 7200
F 0 "P5" H 2950 7466 50  0000 C CNN
F 1 "CONN_02X02" H 2950 7374 50  0000 C CNN
F 2 "Pin_Headers:Pin_Header_Straight_2x02" H 2950 6000 50  0001 C CNN
F 3 "" H 2950 6000 50  0000 C CNN
	1    2950 7200
	1    0    0    -1  
$EndComp
NoConn ~ 3850 5200
NoConn ~ 3850 5100
NoConn ~ 3850 5000
NoConn ~ 3850 4900
NoConn ~ 2300 3350
Text Notes 2750 5550 0    60   ~ 0
X0D10\nmust be NC
Wire Wire Line
	2750 5800 2750 5900
Wire Wire Line
	2750 5900 2800 5900
Wire Wire Line
	2800 5700 2750 5700
Wire Wire Line
	2750 5700 2750 5600
Text Label 3850 5700 2    60   ~ 0
4B0
Text Label 3850 5900 2    60   ~ 0
4B1
Text Label 3850 6000 2    60   ~ 0
4B2
Text Label 3850 6100 2    60   ~ 0
4B3
Text Label 3850 6900 2    60   ~ 0
4C0
Text Label 3850 7000 2    60   ~ 0
4C1
Text Label 3850 7100 2    60   ~ 0
4C2
Text Label 3850 7200 2    60   ~ 0
4C3
$Comp
L XUF208-128-TQ64 U8
U 1 1
P 5300 5750
F 0 "U8" H 6400 4150 50  0000 C CNN
F 1 "XUF208-128-TQ64" H 5350 6150 100 0000 C CNN
F 2 "alex:LQFP-64_10x10mm_Pitch0.5mm_center_pad" H 5450 5450 50  0001 C CNN
F 3 "DOCUMENTATION" H 5600 5250 50  0001 C CNN
	1    5300 5750
	1    0    0    -1  
$EndComp
Text Label 6750 6750 0    60   ~ 0
4D0
Text Label 6750 6650 0    60   ~ 0
4D1
Text Label 6750 6550 0    60   ~ 0
4D2
Text Label 6750 6450 0    60   ~ 0
4D3
Text Label 6750 6150 0    60   ~ 0
4E0
Text Label 6750 6050 0    60   ~ 0
4E1
Text Label 6750 5950 0    60   ~ 0
4E2
Text Label 6750 5850 0    60   ~ 0
4F0
Text Label 6750 5650 0    60   ~ 0
4F1
Text Label 6750 5550 0    60   ~ 0
4F2
Text Label 6750 5450 0    60   ~ 0
4F3
Text Label 6750 5750 0    60   ~ 0
4E3
Text Label 3200 7250 0    60   ~ 0
4C0
Text Label 2700 7250 2    60   ~ 0
4C1
Text Label 3200 7150 0    60   ~ 0
4C2
Text Label 2700 7150 2    60   ~ 0
4C3
Text Label 7750 5750 0    60   ~ 0
4E0
Text Label 7750 5950 0    60   ~ 0
4E1
Text Label 7250 5950 2    60   ~ 0
4E2
Text Label 7750 5850 0    60   ~ 0
4F0
Text Label 7250 5750 2    60   ~ 0
4F1
Text Label 7750 5650 0    60   ~ 0
4F2
Text Label 7250 5650 2    60   ~ 0
4F3
Text Label 7250 5850 2    60   ~ 0
4E3
$Comp
L CONN_02X02 P12
U 1 1
P 2300 6150
F 0 "P12" H 2300 6416 50  0000 C CNN
F 1 "CONN_02X02" H 2300 6324 50  0000 C CNN
F 2 "Pin_Headers:Pin_Header_Straight_2x02" H 2300 4950 50  0001 C CNN
F 3 "" H 2300 4950 50  0000 C CNN
	1    2300 6150
	1    0    0    -1  
$EndComp
Text Label 2050 6100 2    60   ~ 0
4B3
Text Label 2550 6100 0    60   ~ 0
4B2
Text Label 2050 6200 2    60   ~ 0
4B1
Text Label 2550 6200 0    60   ~ 0
4B0
$Comp
L CONN_02X02 P13
U 1 1
P 7900 6600
F 0 "P13" H 7900 6866 50  0000 C CNN
F 1 "CONN_02X02" H 7900 6774 50  0000 C CNN
F 2 "Pin_Headers:Pin_Header_Straight_2x02" H 7900 5400 50  0001 C CNN
F 3 "" H 7900 5400 50  0000 C CNN
	1    7900 6600
	1    0    0    -1  
$EndComp
Text Notes 3650 5100 0    60   ~ 0
??\n??\n
Text Label 7650 6650 2    60   ~ 0
4D3
Text Label 7650 6550 2    60   ~ 0
4D2
Text Label 8150 6650 0    60   ~ 0
4D1
Text Label 8150 6550 0    60   ~ 0
4D0
NoConn ~ 6750 6250
$EndSCHEMATC
